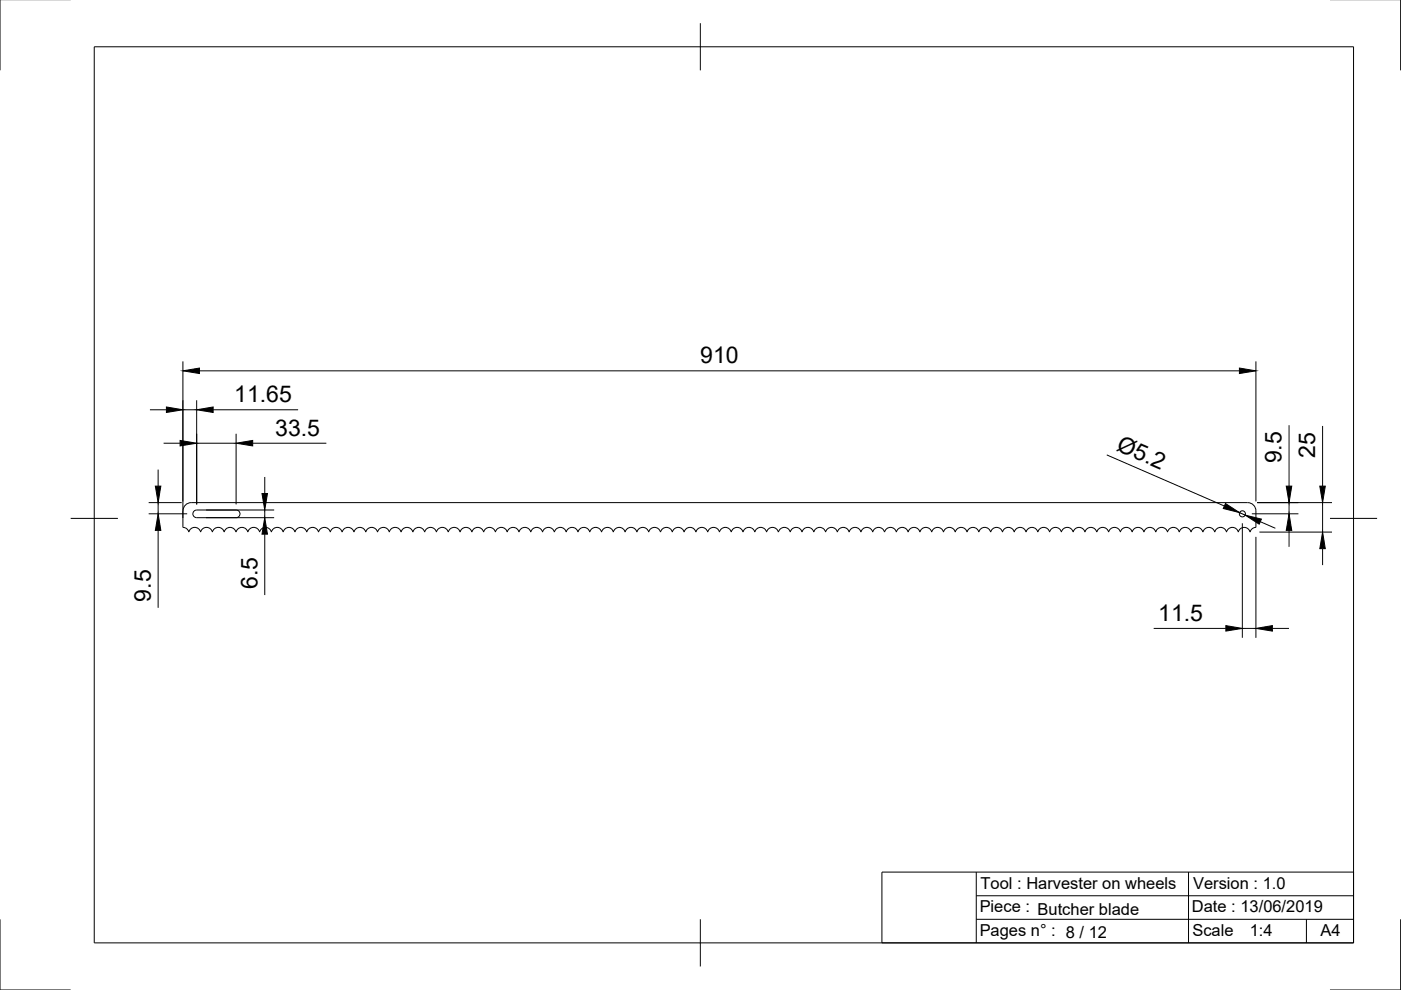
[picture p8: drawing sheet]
<svg xmlns="http://www.w3.org/2000/svg" width="297mm" height="210mm" viewBox="0 0 297 210" stroke-linecap="round" stroke-linejoin="round" font-family="sans-serif">
<!-- layer: Visible -->
<g fill="none" stroke="#000" stroke-width=".21">
<path d="M38.8 108.3v3.5a1.28 1.28 0 0 1 1.2 1 1.28 1.28 0 0 1 1.3-1 1.28 1.28 0 0 1 1.2 1 1.28 1.28 0 0 1 1.3-1 1.28 1.28 0 0 1 1.2 1 1.28 1.28 0 0 1 1.3-1 1.28 1.28 0 0 1 1.2 1 1.28 1.28 0 0 1 1.3-1 1.28 1.28 0 0 1 1.2 1 1.29 1.29 0 0 1 1.3-1 1.29 1.29 0 0 1 1.2 1 1.28 1.28 0 0 1 1.3-1 1.28 1.28 0 0 1 1.2 1 1.28 1.28 0 0 1 1.3-1 1.28 1.28 0 0 1 1.2 1 1.28 1.28 0 0 1 1.3-1 1.28 1.28 0 0 1 1.2 1 1.28 1.28 0 0 1 1.3-1 1.28 1.28 0 0 1 1.2 1 1.28 1.28 0 0 1 1.3-1 1.28 1.28 0 0 1 1.2 1 1.28 1.28 0 0 1 1.3-1 1.28 1.28 0 0 1 1.2 1 1.28 1.28 0 0 1 1.3-1 1.28 1.28 0 0 1 1.2 1 1.28 1.28 0 0 1 1.3-1 1.28 1.28 0 0 1 1.2 1M50.1 108.1h-8.4a.81 .81 0 0 0-.8 .8 .81 .81 0 0 0 .8 .9h8.4M50.1 108.1a.81 .81 0 0 1 .8 .8 .81 .81 0 0 1-.8 .9M117.5 112.8a1.28 1.28 0 0 0-1.2-1 1.28 1.28 0 0 0-1.3 1 1.28 1.28 0 0 0-1.2-1 1.28 1.28 0 0 0-1.3 1 1.28 1.28 0 0 0-1.2-1 1.28 1.28 0 0 0-1.3 1 1.28 1.28 0 0 0-1.2-1 1.28 1.28 0 0 0-1.3 1 1.28 1.28 0 0 0-1.2-1 1.28 1.28 0 0 0-1.3 1 1.28 1.28 0 0 0-1.2-1 1.28 1.28 0 0 0-1.3 1 1.28 1.28 0 0 0-1.2-1 1.28 1.28 0 0 0-1.3 1 1.28 1.28 0 0 0-1.2-1 1.28 1.28 0 0 0-1.3 1 1.29 1.29 0 0 0-1.2-1 1.29 1.29 0 0 0-1.3 1 1.28 1.28 0 0 0-1.2-1 1.28 1.28 0 0 0-1.3 1 1.28 1.28 0 0 0-1.2-1 1.28 1.28 0 0 0-1.3 1 1.28 1.28 0 0 0-1.2-1 1.28 1.28 0 0 0-1.3 1 1.28 1.28 0 0 0-1.2-1 1.28 1.28 0 0 0-1.3 1 1.28 1.28 0 0 0-1.2-1 1.28 1.28 0 0 0-1.3 1 1.28 1.28 0 0 0-1.2-1 1.28 1.28 0 0 0-1.3 1 1.28 1.28 0 0 0-1.2-1 1.28 1.28 0 0 0-1.3 1 1.28 1.28 0 0 0-1.2-1 1.28 1.28 0 0 0-1.3 1 1.28 1.28 0 0 0-1.2-1 1.28 1.28 0 0 0-1.3 1M165 112.8a1.28 1.28 0 0 0-1.2-1 1.28 1.28 0 0 0-1.3 1 1.28 1.28 0 0 0-1.2-1 1.28 1.28 0 0 0-1.3 1 1.28 1.28 0 0 0-1.2-1 1.28 1.28 0 0 0-1.3 1 1.28 1.28 0 0 0-1.2-1 1.28 1.28 0 0 0-1.3 1 1.28 1.28 0 0 0-1.2-1 1.28 1.28 0 0 0-1.3 1 1.28 1.28 0 0 0-1.2-1 1.28 1.28 0 0 0-1.3 1 1.28 1.28 0 0 0-1.2-1 1.28 1.28 0 0 0-1.3 1 1.28 1.28 0 0 0-1.2-1 1.28 1.28 0 0 0-1.3 1 1.28 1.28 0 0 0-1.2-1 1.28 1.28 0 0 0-1.3 1 1.29 1.29 0 0 0-1.2-1 1.29 1.29 0 0 0-1.3 1 1.28 1.28 0 0 0-1.2-1 1.28 1.28 0 0 0-1.3 1 1.28 1.28 0 0 0-1.2-1 1.28 1.28 0 0 0-1.3 1 1.28 1.28 0 0 0-1.2-1 1.28 1.28 0 0 0-1.3 1 1.28 1.28 0 0 0-1.2-1 1.28 1.28 0 0 0-1.3 1 1.28 1.28 0 0 0-1.2-1 1.28 1.28 0 0 0-1.3 1 1.28 1.28 0 0 0-1.2-1 1.28 1.28 0 0 0-1.3 1 1.28 1.28 0 0 0-1.2-1 1.28 1.28 0 0 0-1.3 1 1.28 1.28 0 0 0-1.2-1 1.28 1.28 0 0 0-1.3 1 1.28 1.28 0 0 0-1.2-1 1.28 1.28 0 0 0-1.3 1M210 112.8a1.28 1.28 0 0 0-1.2-1 1.28 1.28 0 0 0-1.3 1 1.28 1.28 0 0 0-1.2-1 1.28 1.28 0 0 0-1.3 1 1.28 1.28 0 0 0-1.2-1 1.28 1.28 0 0 0-1.3 1 1.28 1.28 0 0 0-1.2-1 1.28 1.28 0 0 0-1.3 1 1.28 1.28 0 0 0-1.2-1 1.28 1.28 0 0 0-1.3 1 1.28 1.28 0 0 0-1.2-1 1.28 1.28 0 0 0-1.3 1 1.28 1.28 0 0 0-1.2-1 1.28 1.28 0 0 0-1.3 1 1.28 1.28 0 0 0-1.2-1 1.28 1.28 0 0 0-1.3 1 1.29 1.29 0 0 0-1.2-1 1.29 1.29 0 0 0-1.3 1 1.28 1.28 0 0 0-1.2-1 1.28 1.28 0 0 0-1.3 1 1.28 1.28 0 0 0-1.2-1 1.28 1.28 0 0 0-1.3 1 1.28 1.28 0 0 0-1.2-1 1.28 1.28 0 0 0-1.3 1 1.28 1.28 0 0 0-1.2-1 1.28 1.28 0 0 0-1.3 1 1.28 1.28 0 0 0-1.2-1 1.28 1.28 0 0 0-1.3 1 1.28 1.28 0 0 0-1.2-1 1.28 1.28 0 0 0-1.3 1 1.28 1.28 0 0 0-1.2-1 1.28 1.28 0 0 0-1.3 1 1.28 1.28 0 0 0-1.2-1 1.28 1.28 0 0 0-1.3 1 1.28 1.28 0 0 0-1.2-1 1.28 1.28 0 0 0-1.3 1M255 112.8a1.28 1.28 0 0 0-1.2-1 1.28 1.28 0 0 0-1.3 1 1.28 1.28 0 0 0-1.2-1 1.28 1.28 0 0 0-1.3 1 1.28 1.28 0 0 0-1.2-1 1.28 1.28 0 0 0-1.3 1 1.28 1.28 0 0 0-1.2-1 1.28 1.28 0 0 0-1.3 1 1.28 1.28 0 0 0-1.2-1 1.28 1.28 0 0 0-1.3 1 1.28 1.28 0 0 0-1.2-1 1.28 1.28 0 0 0-1.3 1 1.28 1.28 0 0 0-1.2-1 1.28 1.28 0 0 0-1.3 1 1.28 1.28 0 0 0-1.2-1 1.28 1.28 0 0 0-1.3 1 1.29 1.29 0 0 0-1.2-1 1.29 1.29 0 0 0-1.3 1 1.28 1.28 0 0 0-1.2-1 1.28 1.28 0 0 0-1.3 1 1.28 1.28 0 0 0-1.2-1 1.28 1.28 0 0 0-1.3 1 1.28 1.28 0 0 0-1.2-1 1.28 1.28 0 0 0-1.3 1 1.28 1.28 0 0 0-1.2-1 1.28 1.28 0 0 0-1.3 1 1.28 1.28 0 0 0-1.2-1 1.28 1.28 0 0 0-1.3 1 1.28 1.28 0 0 0-1.2-1 1.28 1.28 0 0 0-1.3 1 1.28 1.28 0 0 0-1.2-1 1.28 1.28 0 0 0-1.3 1 1.28 1.28 0 0 0-1.2-1 1.28 1.28 0 0 0-1.3 1 1.28 1.28 0 0 0-1.2-1 1.28 1.28 0 0 0-1.3 1M264.5 106.6h-224a1.75 1.75 0 0 0-1.7 1.7M264.5 106.6a1.75 1.75 0 0 1 1.8 1.7M266.3 108.3v3.5a1.28 1.28 0 0 0-1.3 1 1.28 1.28 0 0 0-1.2-1 1.28 1.28 0 0 0-1.3 1 1.28 1.28 0 0 0-1.2-1 1.28 1.28 0 0 0-1.3 1 1.28 1.28 0 0 0-1.2-1 1.28 1.28 0 0 0-1.3 1 1.28 1.28 0 0 0-1.2-1 1.28 1.28 0 0 0-1.3 1"/>
<circle cx="263.4" cy="108.9" r=".65"/>
</g>
<!-- layer: Border -->
<path d="M0 -.1v15M297 -.1v15M20 9.9h267v190h-267zM148.5 4.9v10M15 109.9h10M282 109.9h10M0 194.9v15h15M148.5 194.9v10M297 194.9v15h-15" fill="none" stroke="#000" stroke-width=".21"/>
<!-- layer: TitleBlock -->
<path d="M187 184.9h100v15h-100zM207 194.9h80M207 189.9h80M207 184.9v15M252 184.9v15M277 194.9v5" fill="none" stroke="#000" stroke-width=".21"/>
<!-- layer: Dimensions -->
<g fill="none" stroke="#000" stroke-width=".21">
<path d="M38.8 76.6v33.2M42.3 78.6h220.5M266.3 76.6v29.7M31.8 86.9h3.5M33.5 99.6v3.5M34.7 94h3.5M38.8 86.9h2.9M41.7 84.9v22M41.7 94h8.4M45.2 86.9h18M50.1 92v14.9M53.6 94h15.6"/>
<path d="M234.7 96.4l24.9 10.9M273.3 90.2v12.9M280.4 90.3v12.8M31.5 106.6h7M31.5 108.9h8.2M33.5 106.6v2.3M33.5 112.5v16.4M43.7 108.1h14.4M43.7 109.8h14.4M56.1 101.1v3.5M56.1 108.1v1.7M56.1 113.3v12.9"/>
<path d="M262.8 108.7l1.2 .5M263.4 110.9v24.3M265.4 108.9h9.9M266.3 113.8v21.4M266.5 106.6h15.9M267 112.8h15.4M267.2 110.6l3.2 1.4M273.3 106.6v2.3M273.3 112.5v3.4M280.4 106.6v6.2M280.4 116.3v3.5M244.6 133.2h15.3"/>
<path d="M263.4 133.2h2.9M269.8 133.2h3.5"/>
</g>
<g fill="#000" stroke="#000" stroke-width=".21">
<path d="M38.8 78.6l3.5-.6v1.2zM262.8 78l3.5 .6-3.5 .6zM35.3 86.3l3.5 .6-3.5 .6zM38.2 93.4l3.5 .6-3.5 .5zM41.7 86.9l3.5-.6v1.2zM50.1 94l3.5-.6v1.1zM32.9 103.1h1.2l-.6 3.5zM33.5 108.9l.6 3.6h-1.2zM55.5 104.6h1.2l-.6 3.5zM56.1 109.8l.6 3.5h-1.2zM259.8 106.8l3 1.9-3.4-.9zM264 109.2l3.4 .9-.4 1z"/>
<path d="M273.3 108.9l.6 3.6h-1.2zM272.7 103.1h1.2l-.6 3.5zM280.4 112.8l.6 3.5h-1.2zM279.8 103.1h1.2l-.6 3.5zM259.9 132.6l3.5 .6-3.5 .6zM266.3 133.2l3.5-.6v1.2z"/>
</g>
<g font-size="4.9">
<text x="148.5" y="77.1">910</text>
<text x="49.7" y="85.3">11.65</text>
<text x="58.4" y="92.4">33.5</text>
<text x="236.5" y="95.5" transform="rotate(24 236.5 95.5)">Ø5.2</text>
<text x="271.7" y="98.3" transform="rotate(-90 271.7 98.3)">9.5</text>
<text x="278.8" y="97.1" transform="rotate(-90 278.8 97.1)">25</text>
<text x="54.6" y="124.9" transform="rotate(-90 54.6 124.9)">6.5</text>
<text x="32" y="127.6" transform="rotate(-90 32 127.6)">9.5</text>
<text x="245.6" y="131.7">11.5</text>
</g>
<g font-size="3.5">
<text x="207.9" y="188.4">Tool : Harvester on wheels</text>
<text x="253" y="188.4">Version : 1.0</text>
<text x="207.7" y="193.4">Piece : Butcher blade</text>
<text x="252.7" y="193.5">Date : 13/06/2019</text>
<text x="207.7" y="198.4">Pages n° : 8 / 12</text>
<text x="252.8" y="198.5">Scale</text>
<text x="265" y="198.5">1:4</text>
<text x="280" y="198.4">A4</text>
</g>
</svg>
